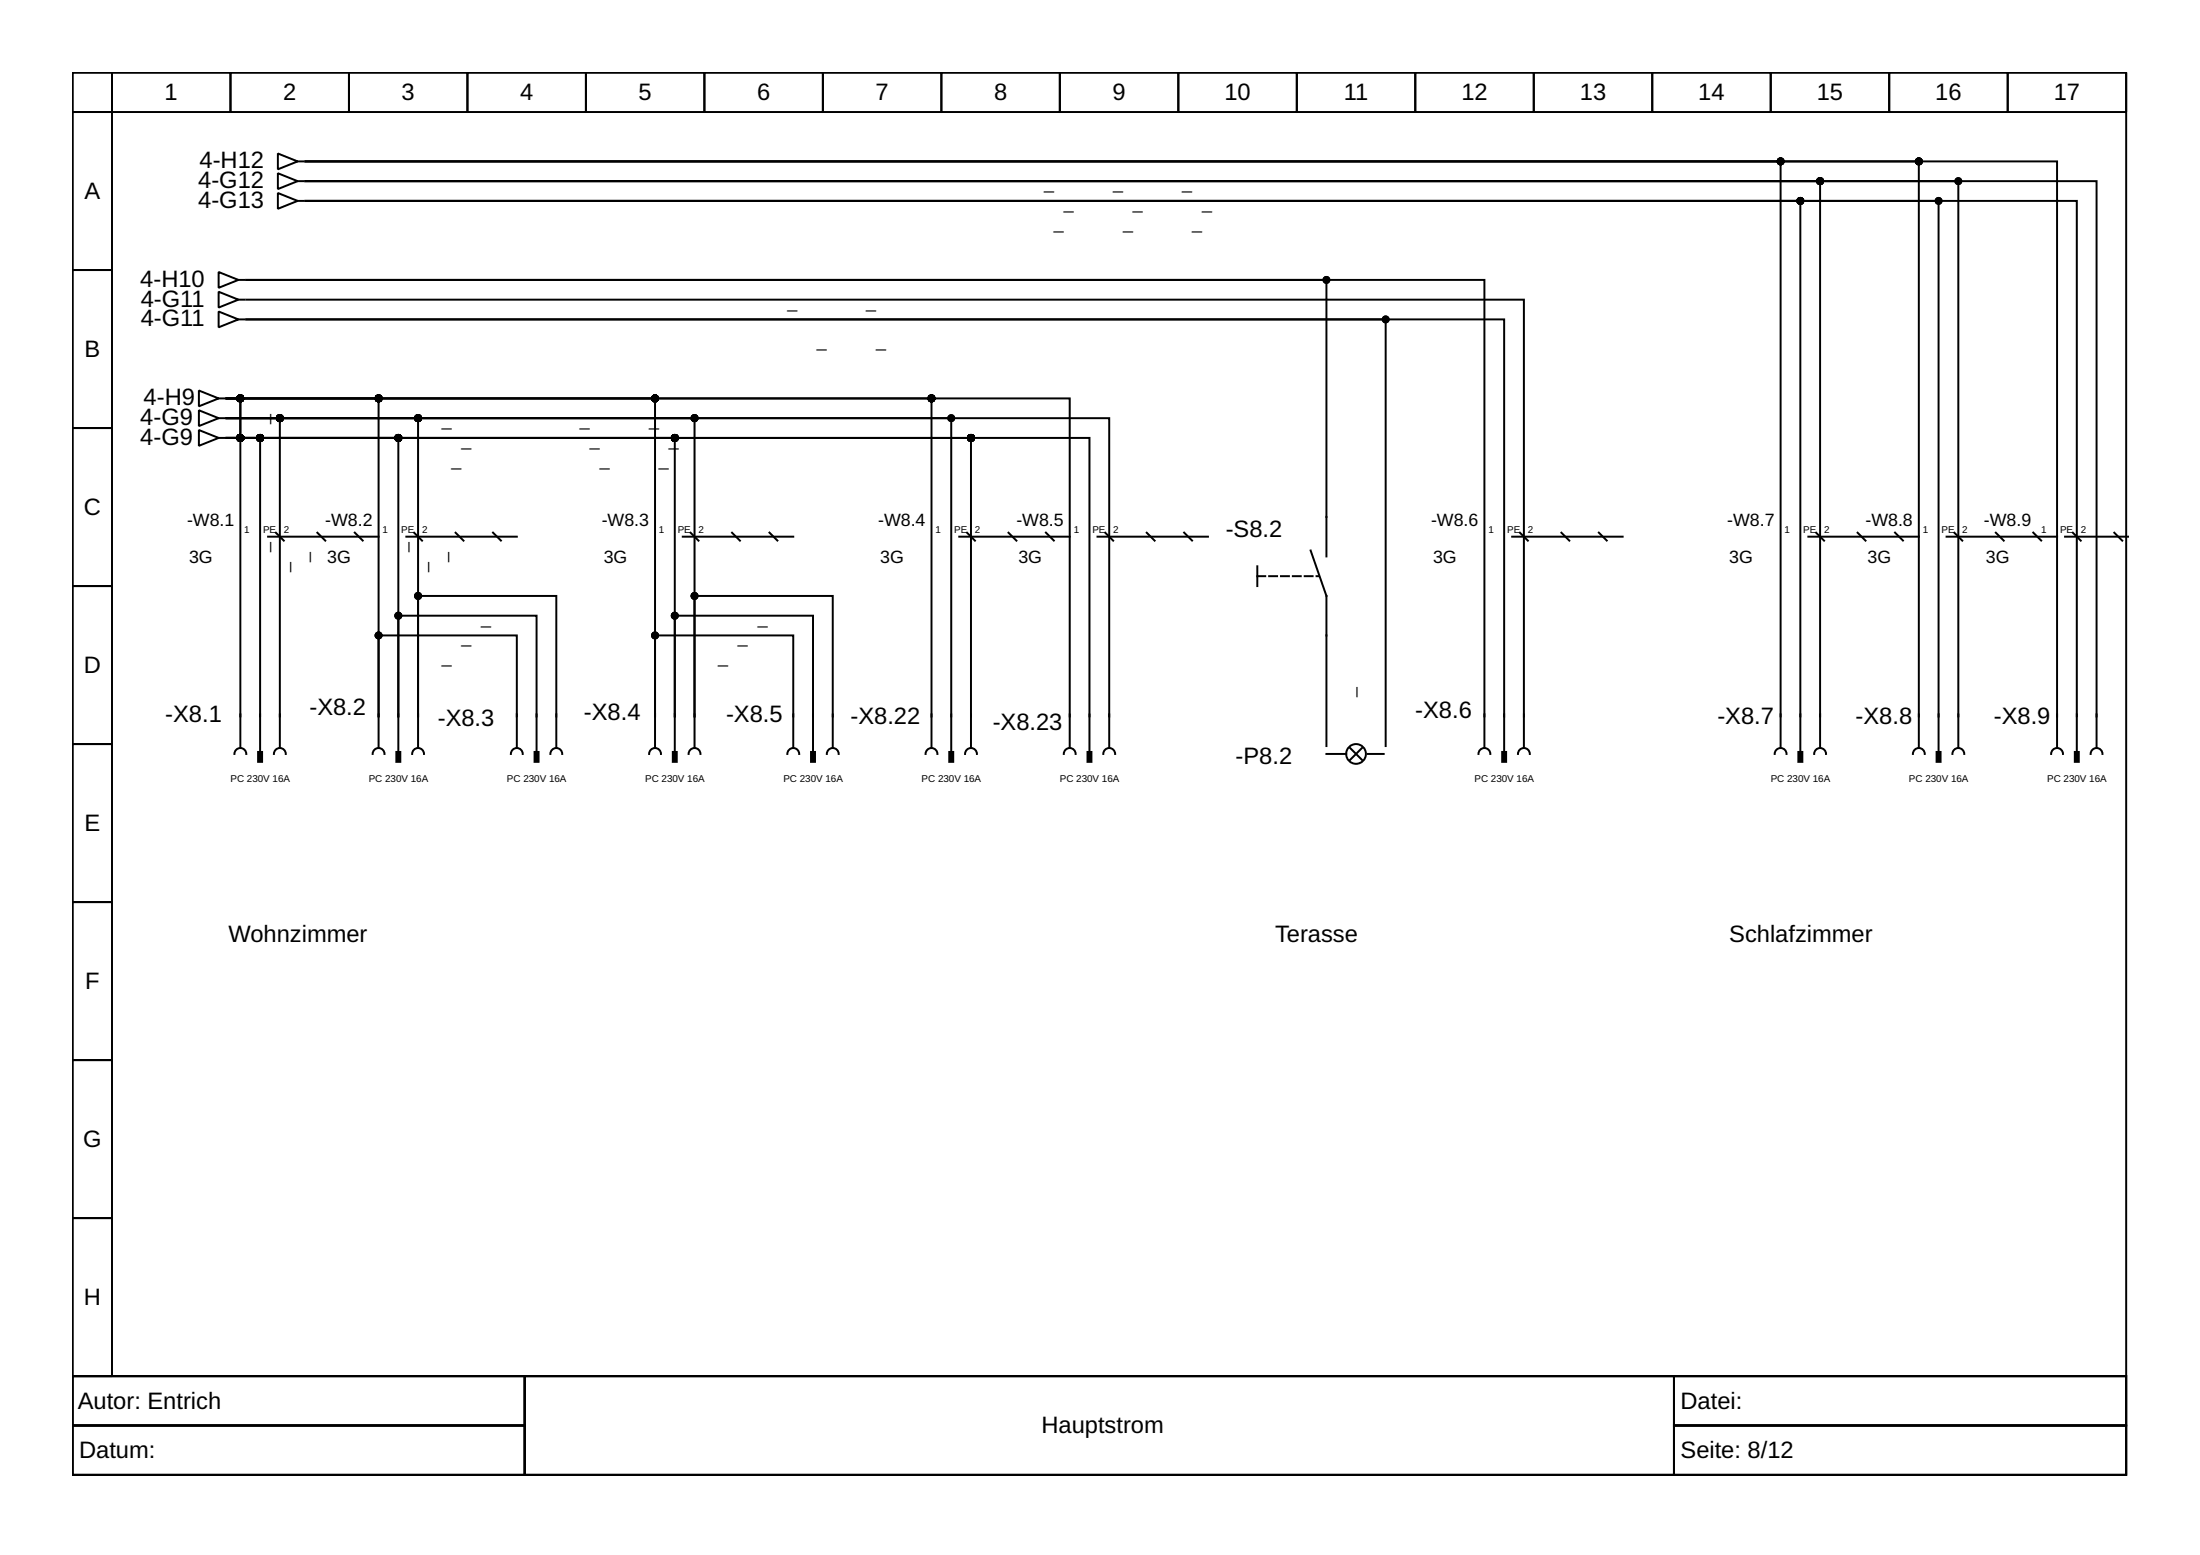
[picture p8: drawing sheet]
<svg xmlns="http://www.w3.org/2000/svg" width="297mm" height="210mm" viewBox="0 0 297 210" stroke-linecap="round" stroke-linejoin="round" font-family="sans-serif">
<g fill="none" stroke="#000" stroke-width=".27">
<path d="M9.8 9.8h277.3v176h-277.3zM9.8 9.8h5.3v5.3h-5.3zM9.8 15.1h5.3v21.4h-5.3zM15.1 9.8h16v5.3h-16zM31.1 9.8h16v5.3h-16zM47.1 9.8h16v5.3h-16zM63.1 9.8h16v5.3h-16zM79.1 9.8h16v5.3h-16zM95.1 9.8h16v5.3h-16zM111.1 9.8h16v5.3h-16zM127.1 9.8h16v5.3h-16zM143.1 9.8h16v5.3h-16z"/>
<path d="M159.1 9.8h16v5.3h-16zM175.1 9.8h16v5.3h-16zM191.1 9.8h16v5.3h-16zM207.1 9.8h16v5.3h-16zM223.1 9.8h16v5.3h-16zM239.1 9.8h16v5.3h-16zM255.1 9.8h16v5.3h-16zM271.1 9.8h16v5.3h-16zM9.8 36.5h5.3v21.3h-5.3zM29.5 36.7l2.7 1.1-2.7 1.1zM29.5 39.4l2.7 1.1-2.7 1zM32.2 37.8h.8"/>
<path d="M37.5 26.1l2.7 1-2.7 1.1zM37.5 23.4l2.7 1.1-2.7 1zM37.5 20.7l2.7 1.1-2.7 1.1zM40.2 27.1h.8M40.2 24.5h.8M40.2 21.8h.8M41.3 24.5h204.4v72.2M41.3 27.1h201.8v69.6M41.3 27.1h239.1v69.6M41.3 21.8h217.8v74.9M41.3 24.5h241.8v72.2M41.3 21.8h236.4v74.9"/>
<path d="M41.3 24.5h223.1v72.2M41.3 21.8h199.1v74.9M41.3 27.1h220.4v69.6M9.8 57.8h5.3v21.3h-5.3zM26.9 58l2.6 1.1-2.6 1.1zM26.9 55.4l2.6 1-2.6 1.1zM26.9 52.7l2.6 1.1-2.6 1zM29.5 59.1h.8M29.5 56.4h.8M29.5 53.8h.8M29.5 42.1l2.7 1-2.7 1.1zM30.6 53.8h57.8v42.9v-10.9h18.7v10.9"/>
<path d="M30.6 53.8h113.8v42.9M30.6 59.1h23.2v37.6v-13.6h18.6v13.6M30.6 56.4h63.2v40.3v-16.3h18.6v16.3M30.6 56.4h25.8v40.3v-16.3h18.7v16.3M30.6 53.8h20.5v42.9v-10.9h18.7v10.9M30.6 56.4h7.2v40.3M30.6 56.4h97.8v40.3M30.6 59.1h116.5v37.6M30.6 59.1h60.5v37.6v-13.6h18.7v13.6M30.6 59.1h4.5v37.6M30.6 53.8h1.9v42.9M30.6 53.8h95.2v42.9"/>
<path d="M30.6 59.1h100.5v37.6M30.6 56.4h119.2v40.3M30.6 53.8h1.9v5.3h-1.9M32.2 40.5h.8M32.2 43.1h.8M33.3 40.5h172.5v56.2M9.8 79.1h5.3v21.3h-5.3zM36.2 72.4h14.9M37.3 71.9l1 1.1M42.9 71.9l1 1.1M47.9 71.9l1.1 1.1M54.9 72.4h14.9"/>
<path d="M55.9 71.9l1.1 1.1M61.5 71.9l1.1 1.1M66.6 71.9l1 1.1M92.2 72.4h14.9M93.2 71.9l1.1 1.1M98.8 71.9l1.1 1.1M103.9 71.9l1.1 1.1M129.5 72.4h14.9M130.6 71.9l1 1.1M136.2 71.9l1 1.1M141.2 71.9l1.1 1.1M148.2 72.4h14.9"/>
<path d="M149.2 71.9l1.1 1.1M154.8 71.9l1.1 1.1M159.9 71.9l1 1.1M169.8 76.4v2.7M177 74.3l2.1 6.1v20.3M179.1 75.1v-37.3h-145.8h167.1v58.9M204.2 72.4h14.9M205.2 71.9l1.1 1.1M210.8 71.9l1.1 1.1M215.9 71.9l1 1.1M244.2 72.4h14.9M245.2 71.9l1.1 1.1"/>
<path d="M250.8 71.9l1.1 1.1M255.9 71.9l1 1.1M262.8 72.4h14.9M263.9 71.9l1 1.1M269.5 71.9l1 1.1M274.5 71.9l1.1 1.1M278.8 72.4h8.6M279.9 71.9l1 1.1M285.5 71.9l1 1.1M32.5 96.4v4.6M35.1 96.4v5.1M37.8 96.4v4.6"/>
<path d="M51.1 96.4v4.6M53.8 96.4v5.1M56.4 96.4v4.6M69.8 96.4v4.6M72.4 96.4v5.1M75.1 96.4v4.6M88.4 96.4v4.6M91.1 96.4v5.1M93.8 96.4v4.6M107.1 96.4v4.6M109.8 96.4v5.1M112.4 96.4v4.6"/>
<path d="M125.8 96.4v4.6M128.4 96.4v5.1M131.1 96.4v4.6M144.4 96.4v4.6M147.1 96.4v5.1M149.8 96.4v4.6M200.4 96.4v4.6M203.1 96.7v-53.6h-169.8h153.8v57.6M203.1 96.4v5.1M205.8 96.4v4.6M240.4 96.4v4.6M243.1 96.4v5.1"/>
<path d="M245.7 96.4v4.6M259.1 96.4v4.6M261.7 96.4v5.1M264.4 96.4v4.6M277.7 96.4v4.6M280.4 96.4v5.1M283.1 96.4v4.6M9.8 100.4h5.3v21.4h-5.3zM31.7 101.8a.8 .8 0 0 1 .8-.8 .8 .8 0 0 1 .8 .8M37 101.8a.8 .8 0 0 1 .8-.8 .8 .8 0 0 1 .8 .8M50.3 101.8a.8 .8 0 0 1 .8-.8 .8 .8 0 0 1 .8 .8M55.6 101.8a.8 .8 0 0 1 .8-.8 .8 .8 0 0 1 .8 .8"/>
<path d="M69 101.8a.8 .8 0 0 1 .8-.8 .8 .8 0 0 1 .8 .8M74.3 101.8a.8 .8 0 0 1 .8-.8 .8 .8 0 0 1 .8 .8M87.6 101.8a.8 .8 0 0 1 .8-.8 .8 .8 0 0 1 .8 .8M93 101.8a.8 .8 0 0 1 .8-.8 .8 .8 0 0 1 .8 .8M106.3 101.8a.8 .8 0 0 1 .8-.8 .8 .8 0 0 1 .8 .8M111.6 101.8a.8 .8 0 0 1 .8-.8 .8 .8 0 0 1 .8 .8M125 101.8a.8 .8 0 0 1 .8-.8 .8 .8 0 0 1 .8 .8M130.3 101.8a.8 .8 0 0 1 .8-.8 .8 .8 0 0 1 .8 .8M143.6 101.8a.8 .8 0 0 1 .8-.8 .8 .8 0 0 1 .8 .8M149 101.8a.8 .8 0 0 1 .8-.8 .8 .8 0 0 1 .8 .8M179.1 101.8h2.7M182.3 101l1.6 1.6"/>
<path d="M183.9 101l-1.6 1.6M184.7 101.8h2.1M199.6 101.8a.8 .8 0 0 1 .8-.8 .8 .8 0 0 1 .8 .8M205 101.8a.8 .8 0 0 1 .8-.8 .8 .8 0 0 1 .8 .8M239.6 101.8a.8 .8 0 0 1 .8-.8 .8 .8 0 0 1 .8 .8M244.9 101.8a.8 .8 0 0 1 .8-.8 .8 .8 0 0 1 .8 .8M258.3 101.8a.8 .8 0 0 1 .8-.8 .8 .8 0 0 1 .8 .8M263.6 101.8a.8 .8 0 0 1 .8-.8 .8 .8 0 0 1 .8 .8M276.9 101.8a.8 .8 0 0 1 .8-.8 .8 .8 0 0 1 .8 .8M282.3 101.8a.8 .8 0 0 1 .8-.8 .8 .8 0 0 1 .8 .8M9.8 121.8h5.3v21.3h-5.3zM9.8 143.1h5.3v21.3h-5.3z"/>
<path d="M9.8 164.4h5.3v21.4h-5.3zM9.8 185.8h277.3v13.3h-277.3zM9.8 185.8h61v6.6h-61zM9.8 192.4h61v6.7h-61zM70.8 185.8h155.2v13.3h-155.2zM226 185.8h61.1v6.6h-61.1zM226 192.4h61.1v6.7h-61.1z"/>
<circle cx="183.1" cy="101.8" r="1.33"/>
</g>
<g fill="#000" stroke="#000" stroke-width=".27">
<path d="M34.9 101.5h.5v1.3h-.5z" fill-rule="evenodd"/>
<path d="M53.5 101.5h.5v1.3h-.5z" fill-rule="evenodd"/>
<path d="M72.2 101.5h.5v1.3h-.5z" fill-rule="evenodd"/>
<path d="M90.8 101.5h.6v1.3h-.6z" fill-rule="evenodd"/>
<path d="M109.5 101.5h.5v1.3h-.5z" fill-rule="evenodd"/>
<path d="M128.2 101.5h.5v1.3h-.5z" fill-rule="evenodd"/>
<path d="M146.8 101.5h.6v1.3h-.6z" fill-rule="evenodd"/>
<path d="M202.8 101.5h.6v1.3h-.6z" fill-rule="evenodd"/>
<path d="M242.8 101.5h.5v1.3h-.5z" fill-rule="evenodd"/>
<path d="M261.5 101.5h.5v1.3h-.5z" fill-rule="evenodd"/>
<path d="M280.1 101.5h.6v1.3h-.6z" fill-rule="evenodd"/>
<circle cx="179.1" cy="37.8" r=".4"/>
<circle cx="240.4" cy="21.8" r=".4"/>
<circle cx="243.1" cy="27.1" r=".4"/>
<circle cx="245.7" cy="24.5" r=".4"/>
<circle cx="259.1" cy="21.8" r=".4"/>
<circle cx="261.7" cy="27.1" r=".4"/>
<circle cx="264.4" cy="24.5" r=".4"/>
<circle cx="32.5" cy="59.1" r=".4"/>
<circle cx="32.5" cy="53.8" r=".4"/>
<circle cx="35.1" cy="59.1" r=".4"/>
<circle cx="37.8" cy="56.4" r=".4"/>
<circle cx="51.1" cy="53.8" r=".4"/>
<circle cx="53.8" cy="59.1" r=".4"/>
<circle cx="56.4" cy="56.4" r=".4"/>
<circle cx="88.4" cy="53.8" r=".4"/>
<circle cx="91.1" cy="59.1" r=".4"/>
<circle cx="93.8" cy="56.4" r=".4"/>
<circle cx="125.8" cy="53.8" r=".4"/>
<circle cx="128.4" cy="56.4" r=".4"/>
<circle cx="131.1" cy="59.1" r=".4"/>
<circle cx="187.1" cy="43.1" r=".4"/>
<circle cx="51.1" cy="85.8" r=".4"/>
<circle cx="53.8" cy="83.1" r=".4"/>
<circle cx="56.4" cy="80.4" r=".4"/>
<circle cx="88.4" cy="85.8" r=".4"/>
<circle cx="91.1" cy="83.1" r=".4"/>
<circle cx="93.8" cy="80.4" r=".4"/>
</g>
<path d="M169.8 77.8h8.2" fill="none" stroke="#000" stroke-width=".27" stroke-dasharray="1.1 .5"/>
<g font-size="3.2">
<text x="22.2" y="13.5">1</text>
<text x="38.2" y="13.5">2</text>
<text x="54.2" y="13.5">3</text>
<text x="70.2" y="13.5">4</text>
<text x="86.2" y="13.5">5</text>
<text x="102.2" y="13.5">6</text>
<text x="118.2" y="13.5">7</text>
<text x="134.2" y="13.5">8</text>
<text x="150.2" y="13.5">9</text>
<text x="165.3" y="13.5">10</text>
<text x="181.4" y="13.5">11</text>
<text x="197.3" y="13.5">12</text>
<text x="213.3" y="13.5">13</text>
<text x="229.3" y="13.5">14</text>
<text x="245.3" y="13.5">15</text>
<text x="261.3" y="13.5">16</text>
<text x="277.3" y="13.5">17</text>
<text x="26.9" y="22.7">4-H12</text>
<text x="11.4" y="26.9">A</text>
<text x="26.8" y="28.1">4-G13</text>
<text x="26.8" y="25.4">4-G12</text>
<text x="18.9" y="38.7">4-H10</text>
<text x="19" y="41.4">4-G11</text>
<text x="19" y="44">4-G11</text>
<text x="11.4" y="48.2">B</text>
<text x="18.9" y="57.4">4-G9</text>
<text x="19.4" y="54.7">4-H9</text>
<text x="18.9" y="60">4-G9</text>
<text x="11.3" y="69.5">C</text>
<text x="165.5" y="72.4">-S8.2</text>
<text x="11.3" y="90.8">D</text>
<text x="22.3" y="97.5">-X8.1</text>
<text x="41.8" y="96.5">-X8.2</text>
<text x="59.1" y="98.1">-X8.3</text>
<text x="78.8" y="97.3">-X8.4</text>
<text x="98" y="97.5">-X8.5</text>
<text x="114.8" y="97.8">-X8.22</text>
<text x="134" y="98.6">-X8.23</text>
<text x="191.1" y="97">-X8.6</text>
<text x="231.9" y="97.8">-X8.7</text>
<text x="250.5" y="97.8">-X8.8</text>
<text x="269.2" y="97.8">-X8.9</text>
<text x="166.8" y="103.1">-P8.2</text>
<text x="11.4" y="112.2">E</text>
<text x="30.9" y="127.1">Wohnzimmer</text>
<text x="172.2" y="127.1">Terasse</text>
<text x="233.5" y="127.1">Schlafzimmer</text>
<text x="11.5" y="133.5">F</text>
<text x="11.2" y="154.8">G</text>
<text x="11.3" y="176.2">H</text>
<text x="10.5" y="190.2">Autor: Entrich</text>
<text x="226.9" y="190.2">Datei:</text>
<text x="10.7" y="196.8">Datum:</text>
<text x="140.6" y="193.5">Hauptstrom</text>
<text x="226.9" y="196.8">Seite: 8/12</text>
</g>
<g font-size="2.4">
<text x="141" y="25.5">_</text>
<text x="143.6" y="28.2">_</text>
<text x="150.3" y="25.5">_</text>
<text x="153" y="28.2">_</text>
<text x="159.6" y="25.5">_</text>
<text x="162.3" y="28.2">_</text>
<text x="142.3" y="30.9">_</text>
<text x="151.6" y="30.9">_</text>
<text x="161" y="30.9">_</text>
<text x="106.3" y="41.5">_</text>
<text x="117" y="41.5">_</text>
<text x="110.3" y="46.8">_</text>
<text x="118.3" y="46.8">_</text>
<text x="36.2" y="57.2" transform="rotate(-90 36.2 57.2)">_</text>
<text x="59.6" y="57.5">_</text>
<text x="78.3" y="57.5">_</text>
<text x="87.6" y="57.5">_</text>
<text x="61" y="62.8">_</text>
<text x="62.3" y="60.2">_</text>
<text x="79.6" y="60.2">_</text>
<text x="81" y="62.8">_</text>
<text x="89" y="62.8">_</text>
<text x="90.3" y="60.2">_</text>
<text x="25.3" y="71">-W8.1</text>
<text x="43.9" y="71">-W8.2</text>
<text x="81.2" y="71">-W8.3</text>
<text x="118.6" y="71">-W8.4</text>
<text x="137.2" y="71">-W8.5</text>
<text x="193.2" y="71">-W8.6</text>
<text x="233.2" y="71">-W8.7</text>
<text x="251.9" y="71">-W8.8</text>
<text x="267.9" y="71">-W8.9</text>
<text x="25.5" y="76">3G</text>
<text x="36.2" y="74.6" transform="rotate(-90 36.2 74.6)">_</text>
<text x="38.9" y="77.2" transform="rotate(-90 38.9 77.2)">_</text>
<text x="41.5" y="75.9" transform="rotate(-90 41.5 75.9)">_</text>
<text x="44.2" y="76">3G</text>
<text x="54.8" y="74.6" transform="rotate(-90 54.8 74.6)">_</text>
<text x="57.5" y="77.2" transform="rotate(-90 57.5 77.2)">_</text>
<text x="60.2" y="75.9" transform="rotate(-90 60.2 75.9)">_</text>
<text x="81.5" y="76">3G</text>
<text x="118.8" y="76">3G</text>
<text x="137.5" y="76">3G</text>
<text x="193.5" y="76">3G</text>
<text x="233.5" y="76">3G</text>
<text x="252.1" y="76">3G</text>
<text x="268.1" y="76">3G</text>
<text x="59.6" y="89.5">_</text>
<text x="62.3" y="86.8">_</text>
<text x="65" y="84.2">_</text>
<text x="97" y="89.5">_</text>
<text x="99.6" y="86.8">_</text>
<text x="102.3" y="84.2">_</text>
<text x="182.8" y="94" transform="rotate(-90 182.8 94)">_</text>
</g>
<g font-size="1.3">
<text x="33" y="71.9">1</text>
<text x="35.5" y="71.9">PE</text>
<text x="38.3" y="71.9">2</text>
<text x="51.6" y="71.9">1</text>
<text x="54.2" y="71.9">PE</text>
<text x="57" y="71.9">2</text>
<text x="89" y="71.9">1</text>
<text x="91.5" y="71.9">PE</text>
<text x="94.3" y="71.9">2</text>
<text x="126.3" y="71.9">1</text>
<text x="128.8" y="71.9">PE</text>
<text x="131.6" y="71.9">2</text>
<text x="145" y="71.9">1</text>
<text x="147.5" y="71.9">PE</text>
<text x="150.3" y="71.9">2</text>
<text x="201" y="71.9">1</text>
<text x="203.5" y="71.9">PE</text>
<text x="206.3" y="71.9">2</text>
<text x="240.9" y="71.9">1</text>
<text x="243.5" y="71.9">PE</text>
<text x="246.3" y="71.9">2</text>
<text x="259.6" y="71.9">1</text>
<text x="262.1" y="71.9">PE</text>
<text x="264.9" y="71.9">2</text>
<text x="275.6" y="71.9">1</text>
<text x="278.1" y="71.9">PE</text>
<text x="280.9" y="71.9">2</text>
<text x="31.1" y="105.6">PC 230V 16A</text>
<text x="49.8" y="105.6">PC 230V 16A</text>
<text x="68.4" y="105.6">PC 230V 16A</text>
<text x="87.1" y="105.6">PC 230V 16A</text>
<text x="105.8" y="105.6">PC 230V 16A</text>
<text x="124.4" y="105.6">PC 230V 16A</text>
<text x="143.1" y="105.6">PC 230V 16A</text>
<text x="199.1" y="105.6">PC 230V 16A</text>
<text x="239.1" y="105.6">PC 230V 16A</text>
<text x="257.7" y="105.6">PC 230V 16A</text>
<text x="276.4" y="105.6">PC 230V 16A</text>
</g>
</svg>
